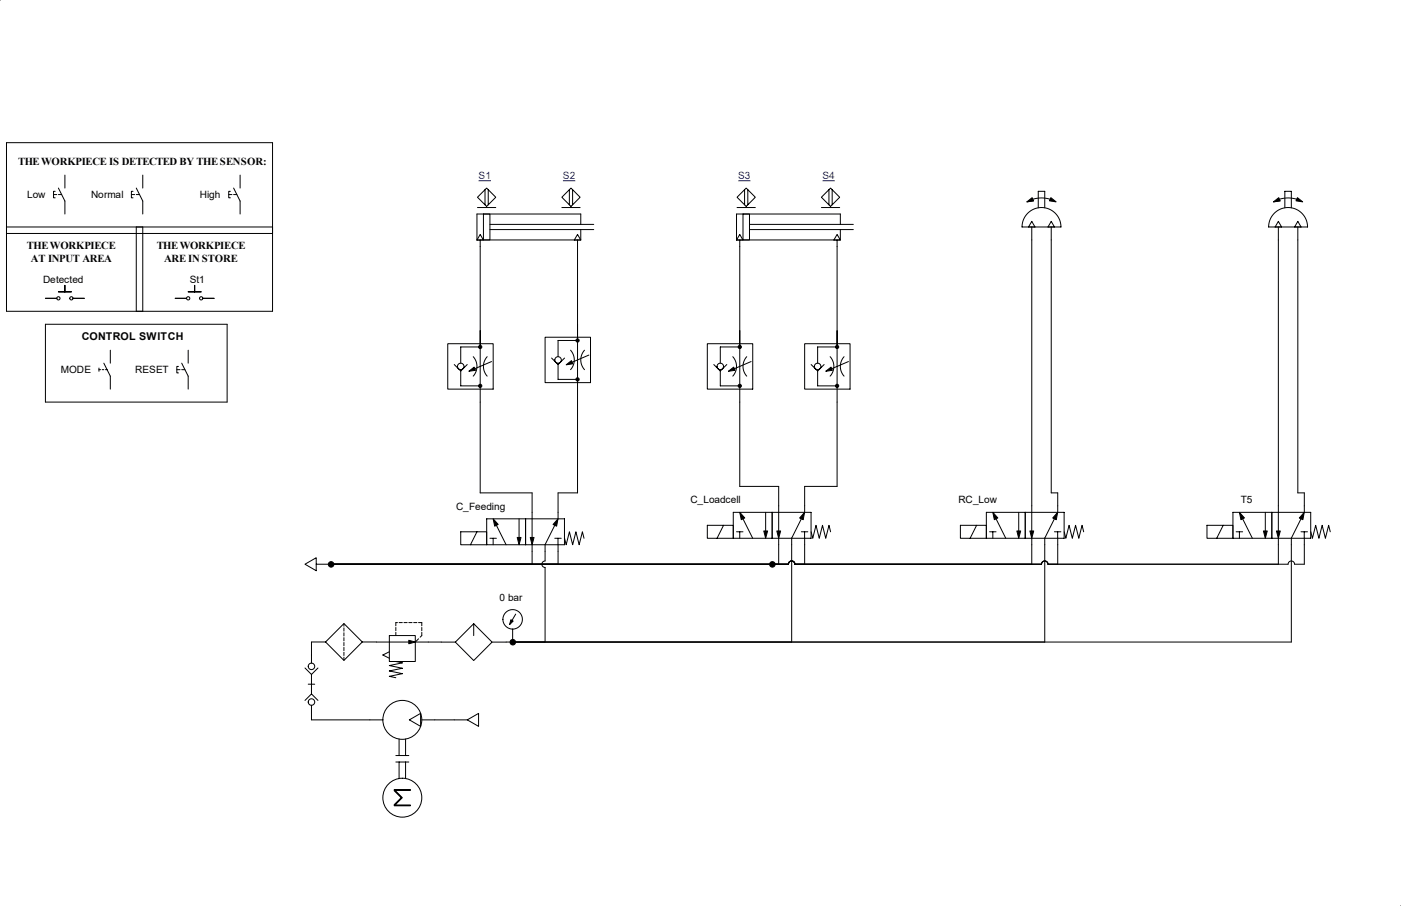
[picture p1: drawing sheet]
<svg xmlns="http://www.w3.org/2000/svg" width="432mm" height="279mm" viewBox="0 0 432 279" stroke-linecap="round" stroke-linejoin="round" font-family="sans-serif">
<g fill="none" stroke="#000" stroke-width=".31">
<path d="M0 0h.1M2 44h82v52h-82zM17 59h-.5v2h.5M18 58l2 4v4M20 54v4M41 59h-.5v2h.5M42 58l2 4v4M44 54v4M71 59h-.5v2h.5M72 58l2 4v4M74 54v4M149.5 58.5v4.7"/>
<path d="M150 58l2.8 2.8-2.8 2.9-2.8-2.9zM150.5 58.5v4.7M175.5 58.5v4.7M176 58l2.8 2.8-2.8 2.9-2.8-2.9zM176.5 58.5v4.7M229.5 58.5v4.7M230 58l2.8 2.8-2.8 2.9-2.8-2.9zM230.5 58.5v4.7M255.5 58.5v4.7M256 58l2.8 2.8-2.8 2.9-2.8-2.9zM256.5 58.5v4.7M2 72h82"/>
<path d="M2 70h82M16.5 60h1M18 60h1M40.5 60h1M42 70v26M42 60h1M44 70v26M70.5 60h1M72 60h1M147.2 64h5.6M148 72.3l1 1.7h-2zM148 74v78h16v13.7"/>
<path d="M149 66h2v8h-2zM151 69.2h32M151 70.8h32M173.2 64h5.6M178 72.3l1 1.7h-2zM178 74v78h-6v8M179 69.2v-3.2h-32v8h32v-3.2M227.2 64h5.6M228 72.3l1 1.7h-2zM228 74v76h12v13.7M229 66h2v8h-2zM231 69.2h32"/>
<path d="M231 70.8h32M253.2 64h5.6M258 72.3l1 1.7h-2zM258 74v76h-10v8M259 69.2v-3.2h-32v8h32v-3.2M316.6 65.9a6 6 0 0 1 6.6-1.5 6 6 0 0 1 3.8 5.6h-12l.4-2.2zM317 70l1-1.7 1 1.7M318 70v93.7M318.3 61.5a8.9 8.9 0 0 1 5.4 0M318.5 61.9l-2 .3M320 64.1v-5.1h2v5.1M323 70l1-1.7 1 1.7"/>
<path d="M324 70v82h2v6M392.6 65.9a6 6 0 0 1 6.6-1.5 6 6 0 0 1 3.8 5.6h-12l.4-2.2zM393 70l1-1.7 1 1.7M394 70v93.7M394.3 61.5a8.9 8.9 0 0 1 5.4 0M394.5 61.9l-2 .3M396 64.1v-5.1h2v5.1M399 70l1-1.7 1 1.7M400 70v82h2v6M14 92h3.5M14 100h56v24h-56zM18 90h4"/>
<path d="M20 88v2M22.5 92h3.5M54 92h3.5M58 90h4M60 88v2M62.5 92h3.5M30.5 114h.5M30.5 113.5v1M31.5 114h.5M32 112l2 4v4M32.5 114h.5M34 108v4"/>
<path d="M54.5 114h1M55 113h-.5v2h.5M56 114h1M56 112l2 4v4M58 108v4M138 106h14v14h-14zM140 112.4l2 2M142 114.4v4.6h6M144 112.4l-2 2M145.9 110a4.5 4.5 0 0 1 0 6M148 107h-6v5M150.2 110a4.5 4.5 0 0 0 0 6"/>
<path d="M151.5 111.5l-5.2 2.2M168 104h14v14h-14zM170 110.4l2 2M172 112.4v4.6h6M174 110.4l-2 2M175.9 108a4.5 4.5 0 0 1 0 6M178 105h-6v5M180.2 108a4.5 4.5 0 0 0 0 6M181.5 109.5l-5.2 2.2M218 106h14v14h-14zM220 112.4l2 2M222 114.4v4.6h6"/>
<path d="M224 112.4l-2 2M225.9 110a4.5 4.5 0 0 1 0 6M228 107h-6v5M230.2 110a4.5 4.5 0 0 0 0 6M231.5 111.5l-5.2 2.2M248 106h14v14h-14zM250 112.4l2 2M252 114.4v4.6h6M254 112.4l-2 2M255.9 110a4.5 4.5 0 0 1 0 6M258 107h-6v5M260.2 110a4.5 4.5 0 0 0 0 6"/>
<path d="M261.5 111.5l-5.2 2.2M226 158h24v8h-24zM229 160l3 6M236 158v5.7M238 158v8M247 160l-3 6M304 158h24v8h-24zM307 160l3 6M314 158v5.7M316 158v8M325 160l-3 6M380 158h24v8h-24z"/>
<path d="M383 160l3 6M390 158v5.7M392 158v8M401 160l-3 6M94 174l3.5-2v4zM142 164h8v4h-8zM147 164l-2 4M150 160h24v8h-24zM151 166h2M152 166v2M153 162l3 6M160 160v5.7"/>
<path d="M162 160v8M164 167.9v6.1M168 167.9v5.1a1 1 0 0 0-1 1 1 1 0 0 0 1 1v23M171 166h2M171 162l-3 6M172 166v8M174 166l.5 2 1-4 1 4 1-4 1 4 1-4 .5 2M218 162h8v4h-8zM223 162l-2 4M227 164h2M228 164v2M240 165.9v8.1"/>
<path d="M244 165.9v32.1M247 164h2M248 164v2M248 165.9v8.1M250 164l.5 2 1-4 1 4 1-4 1 4 1-4 .5 2M296 162h8v4h-8zM301 162l-2 4M305 164h2M306 164v2M318 165.9v8.1M322 165.9v32.1M325 164h2"/>
<path d="M326 164v10M328 164l.5 2 1-4 1 4 1-4 1 4 1-4 .5 2M372 162h8v4h-8zM377 162l-2 4M381 164h2M382 164v2M394 165.9v8.1M398 165.9v32.1h-246.3M401 164h2M402 164v10h-3a1 1 0 0 0-1-1 1 1 0 0 0-1 1h-74a1 1 0 0 0-1-1 1 1 0 0 0-1 1h-76a1 1 0 0 0-1-1 1 1 0 0 0-1 1h-145.5M404 164l.5 2 1-4 1 4 1-4 1 4 1-4 .5 2M96 198v6.5"/>
<path d="M96 198h4.3M106 192.3l5.7 5.7-5.7 5.7-5.7-5.7zM106 192.3v.8M106 193.6v1M106 195.1v1M106 196.6v1M106 198.1v1M106 199.6v1M111.7 198h4.3M116 198h10M120 196h8v8h-8zM122 193.5v1"/>
<path d="M122 195v1M122.5 192h-.5v1M123 192h1M124.5 192h1M126 192h1M127.5 192h1M129 197l-1 1h12.3M129 192h1v1M130 195v1l-.5 .5M130 193.5v1M146 192.3l5.7 5.7-5.7 5.7-5.7-5.7zM146 192.3v3.7"/>
<path d="M158 194v4M158.9 189.4l-1.1 1.9M94 206l2 2M95 211h2M96 217.5v4.5h22M96 208v6M96 214l-2 2M96 214l2 2M98 206l-2 2M106 201.2v1M106 202.7v1M120 201l-2 1 2 1"/>
<path d="M122 204l2 .4-4 .8 4 .9-4 .8 4 .8-4 .9 2 .4M122 233h4M122 235h4M123 235v5.1M123 227.9v5.1M125 235v5.1M125 227.9v5.1M126.2 222l3.4-2v4zM130 222h14M144 222l3.5-2v4zM431.7 279.4h.1"/>
<circle cx="18" cy="92" r=".5"/>
<circle cx="22" cy="92" r=".5"/>
<circle cx="58" cy="92" r=".5"/>
<circle cx="62" cy="92" r=".5"/>
<circle cx="142" cy="113" r="1"/>
<circle cx="172" cy="111" r="1"/>
<circle cx="222" cy="113" r="1"/>
<circle cx="252" cy="113" r="1"/>
<circle cx="158" cy="191" r="3"/>
<circle cx="96" cy="216.5" r="1"/>
<circle cx="96" cy="205.5" r="1"/>
<circle cx="124" cy="222" r="6"/>
<circle cx="124" cy="246" r="6"/>
</g>
<g fill="#000" stroke="#000" stroke-width=".31">
<path d="M228 158l1.5 1.7-1 .6zM248 158l-.4 2.3-1.1-.6zM306 158l1.5 1.7-1 .6zM326 158l-.4 2.3-1.1-.6zM382 158l1.5 1.7-1 .6zM402 158l-.4 2.3-1.1-.6zM152 160l1.5 1.7-1 .6zM159.4 165.7h1.2l-.6 2.3zM163.4 165.7h1.2l-.6 2.3zM172 160l-.4 2.3-1.1-.6zM235.4 163.7h1.2l-.6 2.3zM239.4 163.7h1.2l-.6 2.3z"/>
<path d="M313.4 163.7h1.2l-.6 2.3zM317.4 163.7h1.2l-.6 2.3zM389.4 163.7h1.2l-.6 2.3zM393.4 163.7h1.2l-.6 2.3z"/>
<path d="M316.5 62.2l1.6-1.2 .4 .9z" fill-rule="evenodd"/>
<path d="M323.9 61l1.6 1.2-2.1-.3z" fill-rule="evenodd"/>
<path d="M392.5 62.2l1.6-1.2 .4 .9z" fill-rule="evenodd"/>
<path d="M399.9 61l1.6 1.2-2.1-.3z" fill-rule="evenodd"/>
<path d="M144.5 114.5l1.6-1.3 .5 1z" fill-rule="evenodd"/>
<path d="M174.5 112.5l1.6-1.3 .5 1z" fill-rule="evenodd"/>
<path d="M224.5 114.5l1.6-1.3 .5 1z" fill-rule="evenodd"/>
<path d="M254.5 114.5l1.6-1.3 .5 1z" fill-rule="evenodd"/>
<path d="M126 197.5l2 .5-2 .5z" fill-rule="evenodd"/>
<path d="M157.5 191.1l.7 .4-1.1 1.1z" fill-rule="evenodd"/>
<path d="M121.5 243.5h5v.2h-4.7l2.2 2.3-2.2 2.2h4.7v.3h-5v-.4l2.1-2.1-2.1-2.2z" fill-rule="evenodd"/>
<circle cx="148" cy="119" r=".5"/>
<circle cx="148" cy="107" r=".5"/>
<circle cx="178" cy="105" r=".5"/>
<circle cx="178" cy="117" r=".5"/>
<circle cx="228" cy="119" r=".5"/>
<circle cx="228" cy="107" r=".5"/>
<circle cx="258" cy="119" r=".5"/>
<circle cx="258" cy="107" r=".5"/>
<circle cx="102.1" cy="174" r=".85"/>
<circle cx="238.1" cy="174" r=".85"/>
<circle cx="158.1" cy="198" r=".85"/>
</g>
<path d="M147.5 55.7h3.8M173.5 55.7h3.8M227.5 55.7h3.8M253.5 55.7h3.8" fill="none" stroke="#00f" stroke-width=".31"/>
<g font-size="3.3">
<text x="5.6" y="50.9">THEWORKPIECE IS DETECTED BY THESENSOR:</text>
<text x="8.3" y="76.9">THEWORKPIECE</text>
<text x="48.3" y="76.9">THEWORKPIECE</text>
<text x="9.5" y="80.9">AT INPUT AREA</text>
<text x="50.6" y="80.9">ARE IN STORE</text>
<text x="25.2" y="105">CONTROL SWITCH</text>
</g>
<g font-size="3.1" fill="#00f">
<text x="147.5" y="55.3">S1</text>
<text x="173.5" y="55.3">S2</text>
<text x="227.5" y="55.3">S3</text>
<text x="253.5" y="55.3">S4</text>
</g>
<g font-size="3.1">
<text x="8.4" y="61.1">Low</text>
<text x="28.1" y="61.1">Normal</text>
<text x="61.6" y="61.1">High</text>
<text x="13.3" y="87.2">Detected</text>
<text x="58.5" y="87.2">St1</text>
<text x="18.7" y="115.1">MODE</text>
<text x="41.7" y="115.1">RESET</text>
<text x="212.8" y="155.2">C_Loadcell</text>
<text x="295.4" y="155.2">RC_Low</text>
<text x="382.4" y="155.2">T5</text>
<text x="140.6" y="157.2">C_Feeding</text>
<text x="154" y="185.3">0 bar</text>
</g>
</svg>
